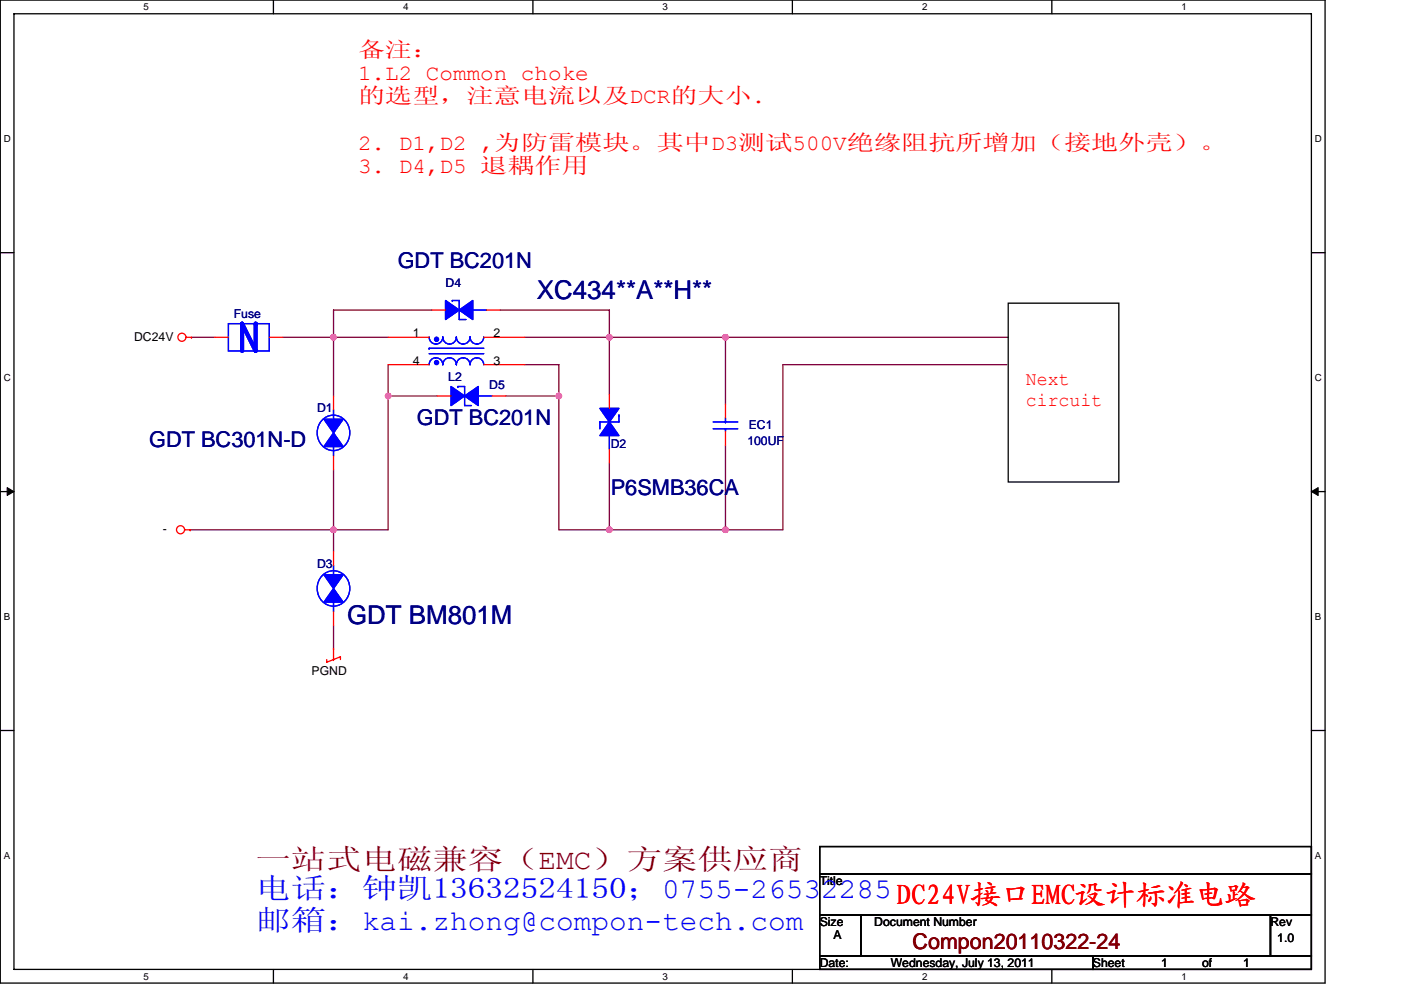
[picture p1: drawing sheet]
<svg xmlns="http://www.w3.org/2000/svg" width="297mm" height="210mm" viewBox="0 0 297 210" stroke-linecap="round" stroke-linejoin="round" font-family="sans-serif">
<path d="M.1 0h280.8v208.5h-280.8zM3 2.9h275v202.7h-275z" fill="none" stroke="#000" stroke-width=".28"/>
<g fill="#fff">
<path d="M30.5 .3h1.1v2.3h-1.1z"/>
<path d="M30.5 205.9h1.1v2.3h-1.1z"/>
</g>
<path d="M58 0v2.9M58 205.6v2.9" fill="none" stroke="#000" stroke-width=".28"/>
<g fill="#fff">
<path d="M85.5 .3h1.1v2.3h-1.1z"/>
<path d="M85.5 205.9h1.1v2.3h-1.1z"/>
</g>
<path d="M113 0v2.9M113 205.6v2.9" fill="none" stroke="#000" stroke-width=".28"/>
<g fill="#fff">
<path d="M140.5 .3h1.1v2.3h-1.1z"/>
<path d="M140.5 205.9h1.1v2.3h-1.1z"/>
</g>
<path d="M168 0v2.9M168 205.6v2.9" fill="none" stroke="#000" stroke-width=".28"/>
<g fill="#fff">
<path d="M195.5 .3h1.2v2.3h-1.2z"/>
<path d="M195.5 205.9h1.2v2.3h-1.2z"/>
</g>
<path d="M223 0v2.9M223 205.6v2.9" fill="none" stroke="#000" stroke-width=".28"/>
<g fill="#fff">
<path d="M250.5 .3h1.2v2.3h-1.2z"/>
<path d="M250.5 205.9h1.2v2.3h-1.2z"/>
<path d="M.8 28.3h1.5v2.3h-1.5z"/>
<path d="M278.8 28.3h1.5v2.3h-1.5z"/>
<path d="M.8 78.9h1.5v2.3h-1.5z"/>
<path d="M278.8 78.9h1.5v2.3h-1.5z"/>
</g>
<path d="M.1 53.6h2.9M278 53.6h2.9" fill="none" stroke="#000" stroke-width=".28"/>
<g fill="#fff">
<path d="M.8 129.6h1.4v2.3h-1.4z"/>
<path d="M278.8 129.6h1.4v2.3h-1.4z"/>
</g>
<path d="M.1 104.3h2.9M278 104.3h2.9" fill="none" stroke="#000" stroke-width=".28"/>
<path d="M1.5 103.4l1.5 .9-1.5 .8zM278 104.3l1.5-.9v1.7z" fill="#000" stroke="#000" stroke-width=".21"/>
<g fill="#fff">
<path d="M.8 180.3h1.4v2.3h-1.4z"/>
<path d="M278.8 180.3h1.4v2.3h-1.4z"/>
</g>
<path d="M213.8 64.3h23.4v37.9h-23.4zM.1 154.9h2.9M278 154.9h2.9M173.8 179.6h104.2v5.7h-104.2zM173.8 194h8.7v8.7h-8.7zM173.8 185.3h104.2v8.7h-104.2zM182.5 194h86.9v8.7h-86.9zM269.4 194h8.6v8.7h-8.6zM173.8 202.7h57.9v2.9h-57.9zM231.7 202.7h46.3v2.9h-46.3z" fill="none" stroke="#000" stroke-width=".28"/>
<g fill="none" stroke="#800040" stroke-width=".28">
<path d="M40.6 71.5h4.9M60 71.5h10.7M70.7 71.5h.1M70.7 71.5h11.6M70.7 71.5v12.5M82.3 77.3v6.7h10.4M91.6 65.8h-20.9v5.7M106 65.8h23.2v5.7M111.2 77.3h7.3v35.1h10.7M111.2 71.5h18M129.2 71.5v12.2M129.2 71.5h24.6v14.2"/>
<path d="M129.2 71.5h.1M153.8 71.5h.1M153.8 71.5h60M213.5 77.3h-47.5v35.1h-36.8M70.7 99.6v12.8M82.3 84h.1M82.3 84v28.4h-11.6M107.2 84h11.3M118.5 84h.1M129.2 98.2v14.2M153.8 94.4v18M40.3 112.4h30.4"/>
<path d="M70.7 112.4h.1M70.7 112.4v4.6M129.2 112.4h.1M153.8 112.4h.1M70.7 132.7v4.9"/>
</g>
<g fill="#f0f" stroke="#f0f" stroke-width=".28">
<circle cx="70.7" cy="71.5" r=".57"/>
<circle cx="153.8" cy="112.4" r=".57"/>
<circle cx="153.8" cy="71.5" r=".57"/>
<circle cx="70.7" cy="112.4" r=".57"/>
<circle cx="118.5" cy="84" r=".57"/>
<circle cx="82.3" cy="84" r=".57"/>
<circle cx="129.2" cy="71.5" r=".57"/>
<circle cx="129.2" cy="112.4" r=".57"/>
</g>
<g fill="none" stroke="#f00" stroke-width=".28">
<path d="M39.5 71.5h1.1M40.6 71.5h.1M45.5 71.5h2.9M57.1 71.5h2.9M82.3 71.5h8.7M82.3 77.3h8.7M91.6 65.8h2.9M102.6 71.5h8.6M102.6 77.3h8.6M103.1 65.8h2.9M70.7 84v2.9M70.7 96.7v2.9"/>
<path d="M92.7 84h2.9M104.3 84h2.9M129.2 83.7v2.9M129.2 95.3v2.9M153.8 85.7v2.9M153.8 91.5v2.9M39.2 112.4h1.1M40.3 112.4h.1M70.7 117v2.9M69.3 139.9v.6l1.4-.6M70.7 139.9h.1M70.7 139.9l1.5-.6v.6"/>
<path d="M70.7 137.6h.1M70.7 137.6v2.3M70.7 129.8v2.9"/>
<circle cx="38.6" cy="71.5" r=".86"/>
<circle cx="38.3" cy="112.4" r=".86"/>
</g>
<g fill="none" stroke="#00f" stroke-width=".28">
<path d="M48.4 68.6h8.7v5.8h-8.7zM91 77.3a1.42 1.42 0 0 1 1.4-1.4 1.44 1.44 0 0 1 1.5 1.4 1.43 1.43 0 0 1 1.4-1.4 1.43 1.43 0 0 1 1.4 1.4M91 71.5a1.45 1.45 0 0 0 1.4 1.5 1.45 1.45 0 0 0 1.5-1.5 1.43 1.43 0 0 0 1.4 1.5 1.43 1.43 0 0 0 1.4-1.5M91 75h11.6M91 73.9h.1M91 73.9h11.6M94.5 65.8h2.9M95.9 63.7h1.5v4.1h1.4M95.9 63.7h.1M96.8 77.3a1.43 1.43 0 0 1 1.4-1.4 1.44 1.44 0 0 1 1.4 1.4h.1a1.43 1.43 0 0 1 1.4-1.4 1.44 1.44 0 0 1 1.4 1.4M96.8 71.5a1.44 1.44 0 0 0 1.4 1.5 1.46 1.46 0 0 0 1.4-1.5h.1a1.44 1.44 0 0 0 1.4 1.5 1.46 1.46 0 0 0 1.4-1.5M100.2 65.8h2.9"/>
<path d="M68.3 89.1a3.5 3.5 0 0 1 4.2-.5 3.5 3.5 0 0 1 1.6 4 3.4 3.4 0 0 1-3.8 2.9 3.4 3.4 0 0 1-3.1-3.7 3.9 3.9 0 0 1 1.1-2.7zM70.7 94.7v2M70.7 88.9h.1M70.7 86.9v2M95.6 84h2.9M97.1 82h1.4v4h1.5M97.1 82h.1M101.4 84h2.9M129.2 92.4v2.9M129.2 86.6v2.9M131.2 88.1v1.4h-4v1.5M131.2 88.1h.1"/>
<path d="M151.2 89.5h5.2M151.2 91h5.2M153.8 91v.5M153.8 89.5h.1M153.8 88.6v.9M70.7 119.9v2M68.3 122.1a3.5 3.5 0 0 1 4.2-.5 3.5 3.5 0 0 1 1.6 4 3.4 3.4 0 0 1-3.8 2.9 3.4 3.4 0 0 1-3.1-3.7 3.9 3.9 0 0 1 1.1-2.7zM70.7 127.7v2.1M70.7 121.9h.1"/>
</g>
<g fill="#00f" stroke="#00f" stroke-width=".28">
<path d="M129.2 89.5l2 2.9h-4z"/>
<path d="M127.2 86.6h4l-2 2.9z"/>
<path d="M68.7 88.9h4l-2 2.9z"/>
<path d="M70.7 91.8l2 2.9h-4z"/>
<path d="M68.7 121.9h4l-2 2.9z"/>
<path d="M70.7 124.8l2 2.9h-4z"/>
<path d="M98.5 84l2.9-2v4z"/>
<path d="M95.6 82l2.9 2-2.9 2z"/>
<path d="M97.4 65.8l2.8-2.1v4.1z"/>
<path d="M94.5 63.7l2.9 2.1-2.9 2z"/>
<circle cx="92.6" cy="72" r=".43"/>
<circle cx="92.6" cy="76.9" r=".43"/>
</g>
<path d="M54.2 68.6v5.8l-2.9-5.8v5.8M54.2 68.6h.1" fill="none" stroke="#00f" stroke-width=".87"/>
<text font-size="6.1" fill="#800000" x="54.2" y="184.3">一站式电磁兼容（EMC）方案供应商</text>
<g font-size="6.1" fill="#00f">
<text x="54.2" y="190.4">电话：钟凯13632524150；0755-26532285</text>
<text x="54.2" y="197.3">邮箱：kai.zhong@compon-tech.com</text>
</g>
<text font-size="6.1" fill="#f00" x="190" y="192">DC24V接口EMC设计标准电路</text>
<g font-size="5.5" fill="#000080">
<text x="113.9" y="63.5">XC434**A**H**</text>
<text x="73.6" y="132.4">GDT BM801M</text>
</g>
<g font-size="4.6" fill="#f00">
<text x="75.9" y="12.1">备注：</text>
<text x="75.9" y="17">1.L2 Common choke</text>
<text x="75.9" y="21.9">的选型，注意电流以及DCR的大小.</text>
<text x="75.9" y="31.8">2. D1,D2 ,为防雷模块。其中D3测试500V绝缘阻抗所增加（接地外壳）。</text>
<text x="75.9" y="36.7">3. D4,D5 退耦作用</text>
</g>
<g font-size="4.6" fill="#000080">
<text x="84.3" y="56.9">GDT BC201N</text>
<text x="31.6" y="94.8">GDT BC301N-D</text>
<text x="88.4" y="90.2">GDT BC201N</text>
<text x="129.5" y="104.9">P6SMB36CA</text>
</g>
<text font-size="4.6" fill="#800000" x="193.5" y="201.4">Compon20110322-24</text>
<g font-size="4" fill="#f00">
<text x="217.5" y="81.7">Next</text>
<text x="217.5" y="86.1">circuit</text>
</g>
<g font-size="2.6" fill="#000080">
<text x="94.5" y="60.9">D4</text>
<text x="49.6" y="67.5">Fuse</text>
<text x="95" y="80.8">L2</text>
<text x="103.7" y="82.6">D5</text>
<text x="67.2" y="87.5">D1</text>
<text x="129.5" y="95">D2</text>
<text x="158.5" y="94.4">100UF</text>
<text x="158.7" y="91">EC1</text>
<text x="67.2" y="120.5">D3</text>
</g>
<g font-size="2.6">
<text x="87.5" y="71.5">1</text>
<text x="104.6" y="71.5">2</text>
<text x="28.4" y="72.4">DC24V</text>
<text x="87.5" y="77.3">4</text>
<text x="104.6" y="77.3">3</text>
<text x="34.5" y="113">-</text>
<text x="66.1" y="143.1">PGND</text>
<text x="173.8" y="187.7">Title</text>
<text x="173.8" y="196.4">Size</text>
<text x="185.4" y="196.4">Document Number</text>
<text x="269.4" y="196.4">Rev</text>
<text x="176.7" y="199.3">A</text>
<text x="270.8" y="199.8">1.0</text>
<text x="173.8" y="205">Date:</text>
<text x="188.9" y="205">Wednesday, July 13, 2011</text>
<text x="231.7" y="205">Sheet</text>
<text x="246.2" y="205">1</text>
<text x="254.9" y="205">of</text>
<text x="263.6" y="205">1</text>
</g>
<g font-size="2.1">
<text x="30.5" y="2.2">5</text>
<text x="85.5" y="2.2">4</text>
<text x="140.5" y="2.2">3</text>
<text x="195.5" y="2.2">2</text>
<text x="250.5" y="2.2">1</text>
<text x=".8" y="30.1">D</text>
<text x="278.8" y="30.1">D</text>
<text x=".8" y="80.8">C</text>
<text x="278.8" y="80.8">C</text>
<text x=".8" y="131.4">B</text>
<text x="278.8" y="131.4">B</text>
<text x=".8" y="182.1">A</text>
<text x="278.8" y="182.1">A</text>
<text x="30.5" y="207.8">5</text>
<text x="85.5" y="207.8">4</text>
<text x="140.5" y="207.8">3</text>
<text x="195.5" y="207.8">2</text>
<text x="250.5" y="207.8">1</text>
</g>
</svg>
